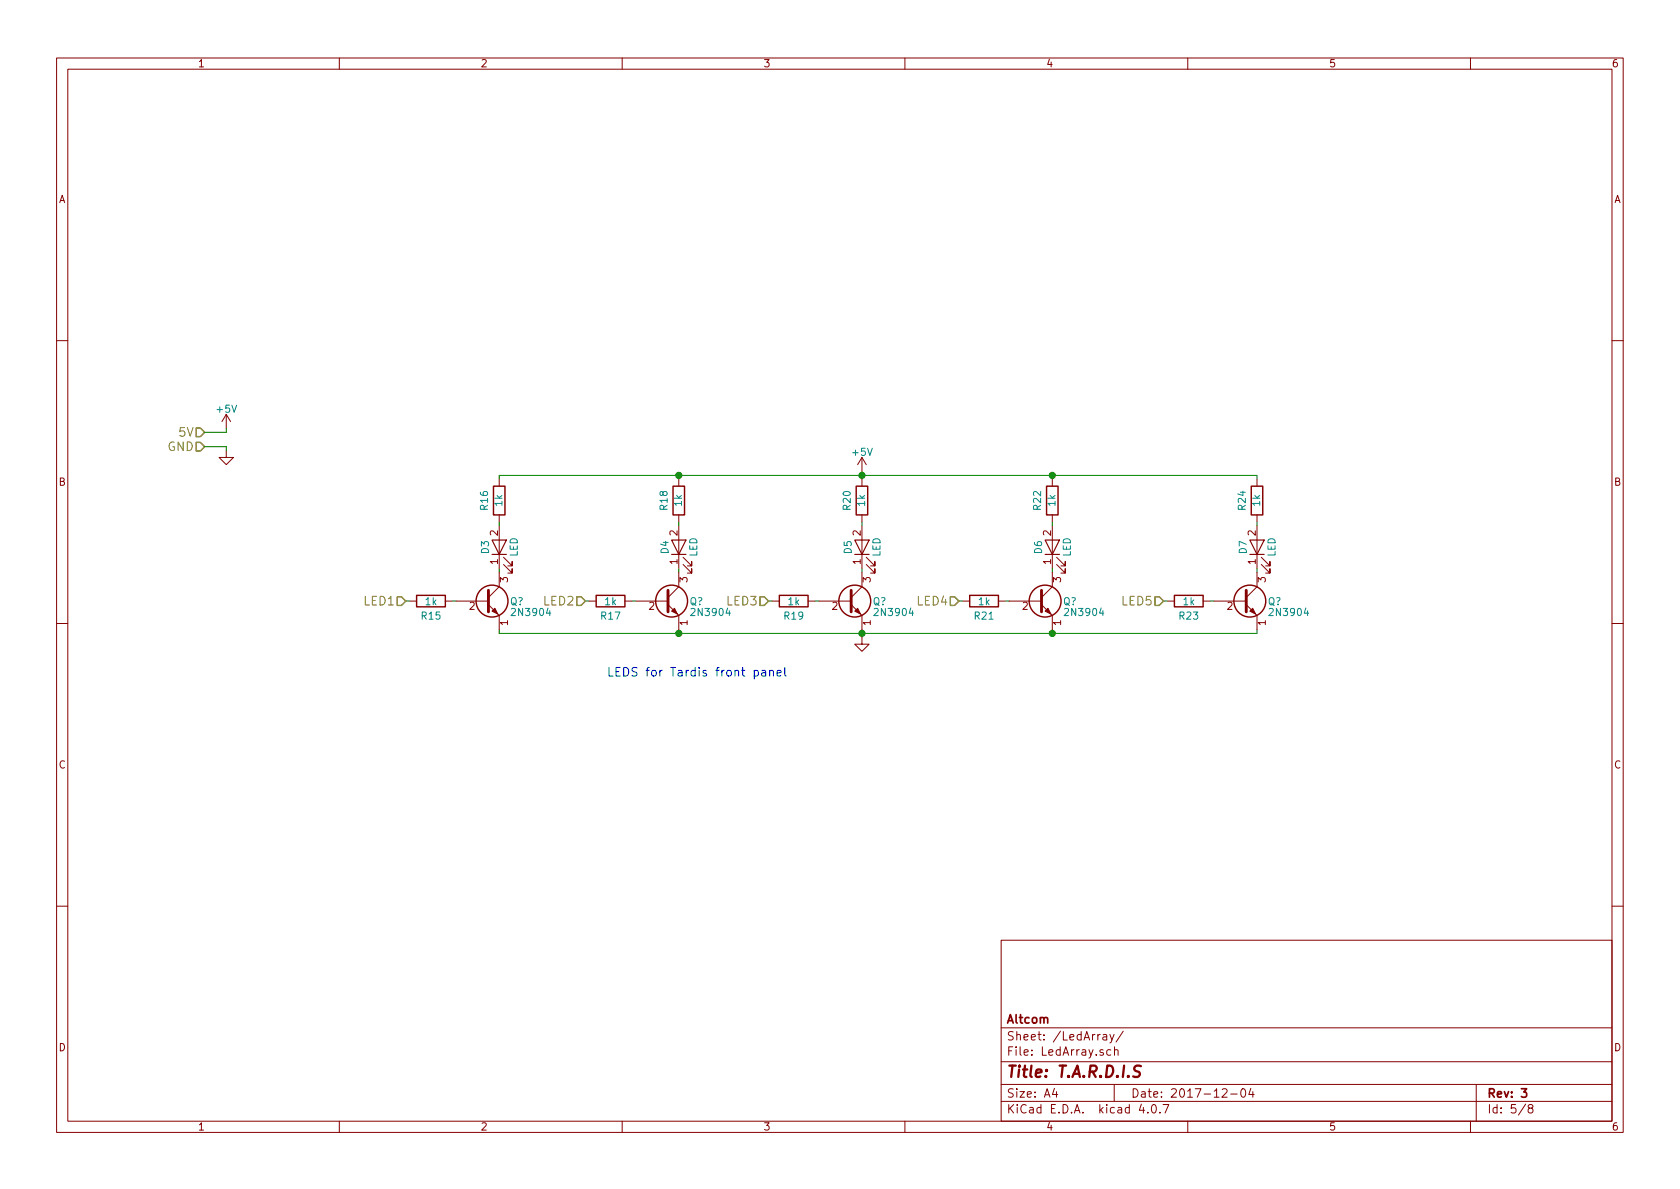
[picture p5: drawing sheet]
<svg xmlns="http://www.w3.org/2000/svg" width="297mm" height="210mm" viewBox="0 0 297 210" stroke-linecap="round" stroke-linejoin="round" font-family="sans-serif">
<g fill="none" stroke="#840000" stroke-width=".18">
<path d="M10 10.3h277v189.9h-277zM12 12.2h273v186.1h-273zM60 10.3v1.9M110 10.3v1.9M160 10.3v1.9M210 10.3v1.9M260 10.3v1.9M10 60.2h2M40 79.6v1.3h1.3l-1.3 1.3-1.3-1.3h1.3M40 73.3l-.8 1.2M40 73.3v2.5M40 73.3l.8 1.2"/>
<path d="M285 60.2h2M88.3 84.7v1.3M88.3 91.1v1.2M88.3 93v7.6M89 99.8l1.6 1.5v-.7v.7h-.8M89 98.5l1.6 1.6v-.8v.8h-.8M120 84.7v1.3M120 91.1v1.2M120 93v7.6M120.8 99.8l1.5 1.5v-.7v.7h-.8M120.8 98.5l1.5 1.6v-.8v.8h-.8M152.4 80.9v2.5"/>
<path d="M152.4 84.7v1.3M152.4 91.1v1.2M152.4 93v7.6M152.4 80.9l-.8 1.3M152.4 80.9l.8 1.3M153.2 99.8l1.5 1.5v-.7v.7h-.8M153.2 98.5l1.5 1.6v-.8v.8h-.8M186.1 84.7v1.3M186.1 91.1v1.2M186.1 93v7.6M186.8 99.8l1.5 1.5v-.7v.7h-.7M186.8 98.5l1.5 1.6v-.8v.8h-.7"/>
<path d="M222.2 84.7v1.3M222.2 91.1v1.2M222.2 93v7.6M223 99.8l1.5 1.5v-.7v.7h-.7M223 98.5l1.5 1.6v-.8v.8h-.7M10 110.3h2M72.4 106.3h1.3M78.7 106.3h1.3M80.6 106.3h5.8M86.4 106.9l1.9 1.9v2.6M88.3 101.2v2.6l-1.9 1.9M104.1 106.3h1.3"/>
<path d="M110.5 106.3h1.3M112.4 106.3h5.7M118.1 106.9l1.9 1.9v2.6M120 101.2v2.6l-1.9 1.9M136.5 106.3h1.3M142.9 106.3h1.2M144.8 106.3h5.7M150.5 106.9l1.9 1.9v2.6M152.4 112.6v1.3h1.3l-1.3 1.3-1.3-1.3h1.3M152.4 101.2v2.6l-1.9 1.9M170.2 106.3h1.2M176.5 106.3h1.3"/>
<path d="M178.4 106.3h5.7M184.1 106.9l2 1.9v2.6M186.1 101.2v2.6l-2 1.9M206.4 106.3h1.2M212.7 106.3h1.3M214.6 106.3h5.7M220.3 106.9l1.9 1.9v2.6M222.2 101.2v2.6l-1.9 1.9M285 110.3h2M10 160.2h2M177 166.3h108v32h-108zM285 160.2h2"/>
<path d="M60 198.3v1.9M110 198.3v1.9M160 198.3v1.9M177 194.8h108M177 191.8h108M177 187.8h108M177 181.8h108M186.4 192.5l-.3 1h.9M186.8 193v1M195 183h.6l.1 .9M195.7 183.3l-.5 .1-.2 .2 .2 .3 .5-.1M196.2 182.9l.4 1"/>
<path d="M196.4 185.7l-.4-.1-.3 .3 .1 .6 .2 .1 .4-.1M197 182.9l-.5 1.4-.3 .1M197 191.8v3M197.1 185.7l.2-.1 .3 .1 .1 .9M197.1 185.1v1.5M198.6 182.3l-1.3 2M201.8 195.2l-.4 1.1h1M202.9 196.7v.1M203.8 195.4l.1-.1a.81 .81 0 0 1 .6 .6 .81 .81 0 0 1-.3 .8l-.1 .1a.8 .8 0 0 1-.6-.6 .8 .8 0 0 1 .3-.8zM205.1 196.7v.1M205.6 195.3h1.1l-.7 1.5M210 198.3v1.9"/>
<path d="M216.1 192.7l.2-.2h.4l.3 .5-1 1h1M217.6 193.5h1.1M219.5 192.7l.2-.2a.81 .81 0 0 1 .6 .6 .81 .81 0 0 1-.3 .8l-.1 .1a.79 .79 0 0 1-.4-1.3zM221.2 192.5l-.4 1h.9M221.5 193v1M260 198.3v1.9M261 191.8v6.5M269.7 195.2l-1.2 2M270.5 196l-.3-.3 .1-.2 .2-.2 .4 .1 .1 .2v.2l-.7 .2a.48 .48 0 0 0 0 .7l.2 .1 .5-.1a.48 .48 0 0 0-.2-.7"/>
</g>
<path d="M269 192.5h.9l-.5 .6 .4 .1v.7l-.2 .1-.6-.1" fill="none" stroke="#840000" stroke-width=".3"/>
<path d="M201.7 188.5l-.3-.1-.6 .1a.47 .47 0 0 0-.3 .5 .47 .47 0 0 0 .4 .4l.3 .1a.48 .48 0 0 1 .4 .5 .48 .48 0 0 1-.5 .4l-.7-.1" fill="none" stroke="#840000" stroke-width=".41"/>
<path d="M87 95.5h2.5l-1.2 2.5zM87 98h2.5M118.7 95.5h2.6l-1.3 2.5zM118.7 98h2.6M151.1 95.5h2.6l-1.3 2.5zM151.1 98h2.6M184.8 95.5h2.5l-1.2 2.5zM184.8 98h2.5M221 95.5h2.5l-1.3 2.5zM221 98h2.5" fill="none" stroke="#840000" stroke-width=".2"/>
<g fill="none" stroke="#840000" stroke-width=".25">
<path d="M87.2 86h2.1v5.1h-2.1zM119 86h2v5.1h-2zM151.4 86h2v5.1h-2zM185 86h2.1v5.1h-2.1zM221.2 86h2.1v5.1h-2.1zM73.7 105.3h5v2h-5zM105.4 105.3h5.1v2h-5.1zM137.8 105.3h5.1v2h-5.1zM171.4 105.3h5.1v2h-5.1zM207.6 105.3h5.1v2h-5.1z"/>
<circle cx="87" cy="106.3" r="2.82"/>
<circle cx="118.7" cy="106.3" r="2.82"/>
<circle cx="151.1" cy="106.3" r="2.82"/>
<circle cx="184.8" cy="106.3" r="2.82"/>
<circle cx="221" cy="106.3" r="2.82"/>
</g>
<g fill="none" stroke="#008400" stroke-width=".18">
<path d="M36.2 79h3.8v.6M40 75.8v.6h-3.8M88.3 84.7v-.6h133.9v.6M88.3 92.3v.7M120 84.1v.6M120 92.3v.7M152.4 83.4v1.3M152.4 92.3v.7M186.1 84.1v.6M186.1 92.3v.7M222.2 92.3v.7M71.8 106.3h.6"/>
<path d="M80 106.3h.6M88.3 111.4v.6h133.9v-.6M88.3 100.6v.6M103.5 106.3h.6M111.8 106.3h.6M120 100.6v.6M120 111.4v.6M135.9 106.3h.6M144.1 106.3h.7M152.4 100.6v.6M152.4 111.4v1.2M169.5 106.3h.7"/>
<path d="M177.8 106.3h.6M186.1 100.6v.6M186.1 111.4v.6M205.7 106.3h.7M214 106.3h.6M222.2 100.6v.6"/>
</g>
<path d="M34.7 78.2h.7l.8 .8-.8 .8h-.7zM34.7 75.7h.7l.8 .7-.8 .8h-.7zM70.2 105.5h.8l.8 .8-.8 .8h-.8zM102 105.5h.7l.8 .8-.8 .8h-.7zM134.4 105.5h.7l.8 .8-.8 .8h-.7zM168 105.5h.8l.7 .8-.7 .8h-.8zM204.2 105.5h.8l.7 .8-.7 .8h-.8z" fill="none" stroke="#848400" stroke-width=".25"/>
<path d="M133.3 118.6a.48 .48 0 0 1 .7 .1v.7a.48 .48 0 0 1-.7 .1M134.7 118.6h.6l.1 1M135.4 118.9l-.5 .1a.3 .3 0 0 0-.3 .3 .3 .3 0 0 0 .3 .3l.5-.1M136.1 118.7l.1-.1a.36 .36 0 0 1 .6 .2v.8M136.1 118.5v1.1M137.4 119l.7-.1-.1-.3-.4-.1-.2 .3 .1 .7h.5M138.8 118v1.3l.2 .3" fill="none" stroke="#0000c2" stroke-width=".18"/>
<g fill="#008400" stroke="#008400" stroke-width=".25">
<circle cx="152.4" cy="84.1" r=".51"/>
<circle cx="120" cy="84.1" r=".51"/>
<circle cx="152.4" cy="112" r=".51"/>
<circle cx="120" cy="112" r=".51"/>
<circle cx="186.1" cy="112" r=".51"/>
<circle cx="186.1" cy="84.1" r=".51"/>
</g>
<path d="M86.4 104.4v3.8M118.1 104.4v3.8M150.5 104.4v3.8M184.1 104.4v3.8M220.3 104.4v3.8" fill="none" stroke="#840000" stroke-width=".51"/>
<g fill="#840000" stroke="#840000" stroke-width=".18">
<path d="M87 108.1l.5-.5 .5 1z"/>
<path d="M119.3 107.6l.5 1-1.1-.5z"/>
<path d="M151.1 108.1l.5-.5 .5 1z"/>
<path d="M184.8 108.1l.5-.5 .5 1z"/>
<path d="M221 108.1l.5-.5 .5 1z"/>
</g>
<text font-size="2.8" fill="#840000" x="178" y="190.5">Title: T.A.R.D.I.S</text>
<g font-size="2.1" fill="#848400">
<text x="31.7" y="77.2">5V</text>
<text x="29.5" y="79.8">GND</text>
<text x="64.4" y="107.1">LED1</text>
<text x="96.1" y="107.1">LED2</text>
<text x="128.5" y="107.1">LED3</text>
<text x="162.2" y="107.1">LED4</text>
<text x="198.4" y="107.1">LED5</text>
</g>
<text font-size="2.1" fill="#0000c2" x="107.3" y="119.6">LEDS for Tardis front panel</text>
<g font-size="2.1" fill="#840000">
<text x="178" y="184">Sheet: /LedArray/</text>
<text x="178" y="181">Altcom</text>
<text x="178" y="186.7">File: LedArray.sch</text>
<text x="178" y="196.9">KiCad E.D.A. kicad 4.0.7</text>
<text x="178" y="194.1">Size: A4</text>
<text x="200" y="194.1">Date: 2017-12-04</text>
<text x="263" y="194.1">Rev: 3</text>
<text x="263" y="196.9">Id: 5/8</text>
</g>
<g font-size="1.8" fill="#840000">
<text x="35" y="11.9">1</text>
<text x="85" y="11.9">2</text>
<text x="135" y="11.9">3</text>
<text x="185" y="11.9">4</text>
<text x="235" y="11.9">5</text>
<text x="285" y="11.9">6</text>
<text x="10.4" y="35.9">A</text>
<text x="285.4" y="35.9">A</text>
<text x="10.4" y="85.9">B</text>
<text x="285.4" y="85.9">B</text>
<text x="88" y="94.7" transform="rotate(-90 88 94.7)">2</text>
<text x="119.8" y="94.7" transform="rotate(-90 119.8 94.7)">2</text>
<text x="152.1" y="94.7" transform="rotate(-90 152.1 94.7)">2</text>
<text x="185.8" y="94.7" transform="rotate(-90 185.8 94.7)">2</text>
<text x="222" y="94.7" transform="rotate(-90 222 94.7)">2</text>
<text x="88" y="99.8" transform="rotate(-90 88 99.8)">1</text>
<text x="119.8" y="99.8" transform="rotate(-90 119.8 99.8)">1</text>
<text x="152.1" y="99.8" transform="rotate(-90 152.1 99.8)">1</text>
<text x="185.8" y="99.8" transform="rotate(-90 185.8 99.8)">1</text>
<text x="222" y="99.8" transform="rotate(-90 222 99.8)">1</text>
<text x="83" y="107.8">2</text>
<text x="89.8" y="103" transform="rotate(-90 89.8 103)">3</text>
<text x="114.8" y="107.8">2</text>
<text x="121.5" y="103" transform="rotate(-90 121.5 103)">3</text>
<text x="147.1" y="107.8">2</text>
<text x="153.9" y="103" transform="rotate(-90 153.9 103)">3</text>
<text x="180.8" y="107.8">2</text>
<text x="187.6" y="103" transform="rotate(-90 187.6 103)">3</text>
<text x="217" y="107.8">2</text>
<text x="223.8" y="103" transform="rotate(-90 223.8 103)">3</text>
<text x="89.8" y="110.6" transform="rotate(-90 89.8 110.6)">1</text>
<text x="121.5" y="110.6" transform="rotate(-90 121.5 110.6)">1</text>
<text x="153.9" y="110.6" transform="rotate(-90 153.9 110.6)">1</text>
<text x="187.6" y="110.6" transform="rotate(-90 187.6 110.6)">1</text>
<text x="223.8" y="110.6" transform="rotate(-90 223.8 110.6)">1</text>
<text x="10.4" y="135.9">C</text>
<text x="285.4" y="135.9">C</text>
<text x="10.4" y="185.9">D</text>
<text x="285.4" y="185.9">D</text>
<text x="35" y="199.9">1</text>
<text x="85" y="199.9">2</text>
<text x="135" y="199.9">3</text>
<text x="185" y="199.9">4</text>
<text x="235" y="199.9">5</text>
<text x="285" y="199.9">6</text>
</g>
<g font-size="1.8" fill="#008484">
<text x="38.4" y="73">+5V</text>
<text x="150.8" y="80.6">+5V</text>
<text x="88.8" y="89.5" transform="rotate(-90 88.8 89.5)">1k</text>
<text x="120.5" y="89.5" transform="rotate(-90 120.5 89.5)">1k</text>
<text x="152.9" y="89.5" transform="rotate(-90 152.9 89.5)">1k</text>
<text x="186.6" y="89.5" transform="rotate(-90 186.6 89.5)">1k</text>
<text x="222.8" y="89.5" transform="rotate(-90 222.8 89.5)">1k</text>
<text x="86.3" y="90.1" transform="rotate(-90 86.3 90.1)">R16</text>
<text x="118" y="90.1" transform="rotate(-90 118 90.1)">R18</text>
<text x="150.4" y="90.1" transform="rotate(-90 150.4 90.1)">R20</text>
<text x="184" y="90.1" transform="rotate(-90 184 90.1)">R22</text>
<text x="220.2" y="90.1" transform="rotate(-90 220.2 90.1)">R24</text>
<text x="86.4" y="97.9" transform="rotate(-90 86.4 97.9)">D3</text>
<text x="91.5" y="98.5" transform="rotate(-90 91.5 98.5)">LED</text>
<text x="118.2" y="97.9" transform="rotate(-90 118.2 97.9)">D4</text>
<text x="123.3" y="98.5" transform="rotate(-90 123.3 98.5)">LED</text>
<text x="150.6" y="97.9" transform="rotate(-90 150.6 97.9)">D5</text>
<text x="155.7" y="98.5" transform="rotate(-90 155.7 98.5)">LED</text>
<text x="184.2" y="97.9" transform="rotate(-90 184.2 97.9)">D6</text>
<text x="189.3" y="98.5" transform="rotate(-90 189.3 98.5)">LED</text>
<text x="220.4" y="97.9" transform="rotate(-90 220.4 97.9)">D7</text>
<text x="225.5" y="98.5" transform="rotate(-90 225.5 98.5)">LED</text>
<text x="75.2" y="107">1k</text>
<text x="90.1" y="107">Q?</text>
<text x="107" y="107">1k</text>
<text x="121.9" y="107">Q?</text>
<text x="139.4" y="107">1k</text>
<text x="154.3" y="107">Q?</text>
<text x="173" y="107">1k</text>
<text x="187.9" y="107">Q?</text>
<text x="209.2" y="107">1k</text>
<text x="224.1" y="107">Q?</text>
<text x="74.6" y="109.5">R15</text>
<text x="90.8" y="108.9">2N3904</text>
<text x="106.3" y="109.5">R17</text>
<text x="122.5" y="108.9">2N3904</text>
<text x="138.7" y="109.5">R19</text>
<text x="154.9" y="108.9">2N3904</text>
<text x="172.4" y="109.5">R21</text>
<text x="188.6" y="108.9">2N3904</text>
<text x="208.6" y="109.5">R23</text>
<text x="224.8" y="108.9">2N3904</text>
</g>
</svg>
